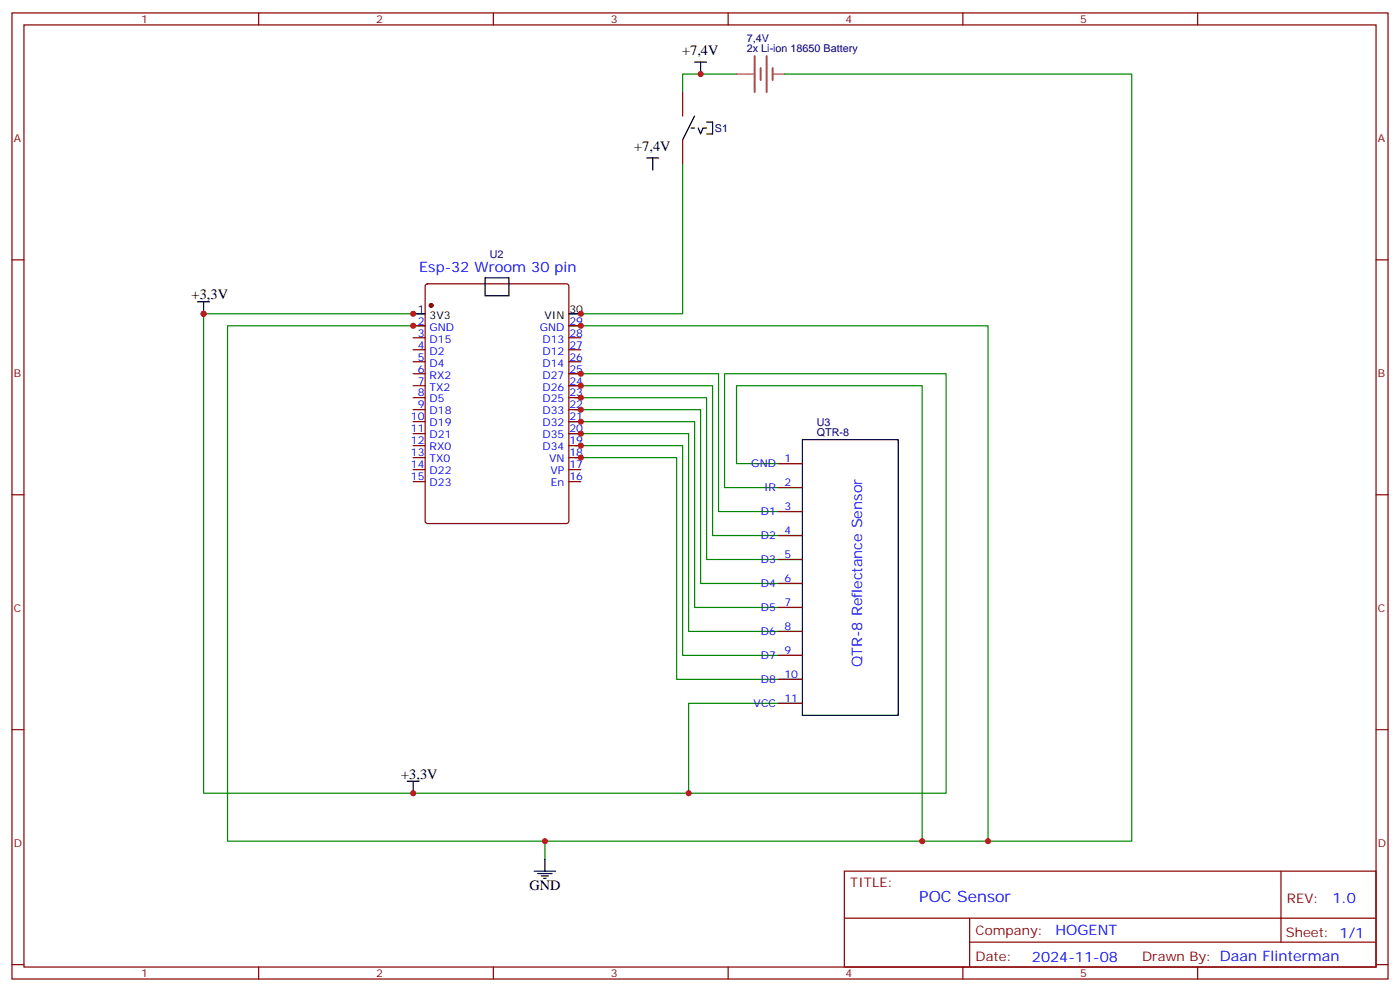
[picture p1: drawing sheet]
<svg xmlns="http://www.w3.org/2000/svg" width="412mm" height="292mm" viewBox="0 0 412 292" stroke-linecap="round" stroke-linejoin="round" font-family="sans-serif">
<g fill="none" stroke="#008700" stroke-width=".35">
<path d="M217 21.8h-15.9v5.3M231.1 21.8h102.3v225.8h-42.4M201.1 48.3v44.1h-33.5M125.2 95.9h-58.2v151.7h93.5M125.2 92.4h-65.2v141.1h142.8v-26.5h33.6M167.6 95.9h123.4v151.7h-19.4M167.6 113.5h42.3v44.1h26.5M167.6 110h44.1v40.6h24.7M169.3 117.1h38.8v47.6h28.3M167.6 127.6h35.2v58.2h33.6M167.6 124.1h37v54.7h31.8M169.3 134.7h30v65.3h37.1"/>
<path d="M169.3 131.2h31.8v61.7h35.3M169.3 120.6h37.1v51.1h30M236.4 136.5h-19.4v-23h54.6v134.1h-111.1v5.3M236.4 143.5h-23v-33.5h65.3v123.5h-75.9"/>
</g>
<g fill="none" stroke="#000" stroke-width=".35">
<path d="M204.6 18.3h3.5M206.4 18.3v3.5M203.6 37.7h1M204.6 34.1l-3.5 7.1M205.7 37.7l.7 1.7 .7-1.7h1M208.1 35.9h1.8v3.5h-1.8M190.5 46.5h3.5M192.3 46.5v3.5M58.2 88.8h3.5M60 88.8v3.6M121.7 92.4h3.5M142.9 81.8h7v5.3h-7z"/>
<path d="M167.6 92.4h3.5M236.4 129.4h28.2v81.1h-28.2zM119.9 229.9h3.6M121.7 229.9v3.6M157.3 256.4h6.4M158.4 257.1h4.2M159.5 257.8h2.1M160.2 258.5h.7M160.5 252.9v3.5"/>
</g>
<g fill="none" stroke="#870000" stroke-width=".35">
<path d="M3.5 3.8h405.4v284.3h-405.4zM7.1 7.3h398.2v277.3h-398.2zM76.2 3.8v3.5M145.3 3.8v3.5M214.5 3.8v3.5M283.6 3.8v3.5M352.8 3.8v3.5M201.1 27.1v7M201.1 41.2v7.1M3.5 76.5h3.6M405.3 76.5h3.6M121.7 95.9h3.5"/>
<path d="M121.7 99.4h3.5M125.5 83.7l.4-.2h41l.6 .5 .1 69.4-.5 .6-41.2 .1-.6-.5-.1-69.4zM167.6 95.9h3.5M167.6 99.4h3.5M121.7 106.5h3.5M121.7 110h3.5M121.7 113.5h3.5M121.7 117.1h3.5M121.7 102.9h3.5M167.6 106.5h3.5M167.6 110h3.5M167.6 113.5h3.5"/>
<path d="M167.6 117.1h3.5M167.6 102.9h3.5M121.7 120.6h3.5M121.7 124.1h3.5M121.7 127.6h3.5M121.7 131.2h3.5M121.7 134.7h3.5M121.7 138.2h3.5M167.6 120.6h3.5M167.6 124.1h3.5M167.6 127.6h3.5M167.6 131.2h3.5"/>
<path d="M167.6 134.7h3.5M167.6 138.2h3.5M229.3 136.5h7.1M3.5 145.6h3.6M121.7 141.7h3.5M167.6 141.7h3.5M229.3 143.5h7.1M229.3 150.6h7.1M229.3 157.6h7.1M405.3 145.6h3.6M229.3 164.7h7.1M229.3 171.7h7.1"/>
<path d="M229.3 178.8h7.1M229.3 185.8h7.1M229.3 192.9h7.1M229.3 200h7.1M3.5 214.8h3.6M229.3 207h7.1M405.3 214.8h3.6M248.7 256.4h156.6v28.2h-156.6zM377.3 256.4v20.9M248.7 270.2h156.5M285.6 277.3h119.6M285.6 270.2v14.2"/>
<path d="M3.5 283.9h3.6M76.2 284.6v3.5M145.3 284.6v3.5M214.5 284.6v3.5M283.6 284.6v3.5M352.8 284.6v3.5M405.3 283.9h3.6"/>
</g>
<path d="M222.3 16.5v10.6M225.8 16.5v10.6M224.1 20v3.6M227.6 20v3.6" fill="none" stroke="#a64a4a" stroke-width=".56"/>
<path d="M217 21.8h3.4M220.5 21.8h1.5M227.6 21.8h3.5" fill="none" stroke="#a64a4a" stroke-width=".35"/>
<circle cx="127" cy="89.9" r=".53" fill="#870000" stroke="#870000" stroke-width=".35"/>
<g fill="#c00">
<circle cx="291" cy="247.6" r=".88"/>
<circle cx="171.1" cy="134.7" r=".88"/>
<circle cx="171.1" cy="131.2" r=".88"/>
<circle cx="171.1" cy="127.6" r=".88"/>
<circle cx="171.1" cy="124.1" r=".88"/>
<circle cx="171.1" cy="120.6" r=".88"/>
<circle cx="171.1" cy="117.1" r=".88"/>
<circle cx="171.1" cy="113.5" r=".88"/>
<circle cx="171.1" cy="110" r=".88"/>
<circle cx="171.1" cy="92.4" r=".88"/>
<circle cx="60" cy="92.4" r=".88"/>
<circle cx="121.7" cy="233.5" r=".88"/>
<circle cx="121.7" cy="92.4" r=".88"/>
<circle cx="121.7" cy="95.9" r=".88"/>
<circle cx="160.5" cy="247.6" r=".88"/>
<circle cx="171.1" cy="95.9" r=".88"/>
<circle cx="271.6" cy="247.6" r=".88"/>
<circle cx="202.8" cy="233.5" r=".88"/>
<circle cx="206.4" cy="21.8" r=".88"/>
</g>
<text font-size="4.6" fill="#00f" x="270.8" y="265.4">POC Sensor</text>
<g font-size="4.2">
<text x="200.9" y="16.2">+7,4V</text>
<text x="186.8" y="44.4">+7,4V</text>
<text x="56.4" y="88.1">+3,3V</text>
<text x="118.2" y="229.2">+3,3V</text>
<text x="155.9" y="262">GND</text>
</g>
<g font-size="4.2" fill="#00f">
<text x="123.5" y="80">Esp-32 Wroom 30 pin</text>
<text x="254" y="196.4" transform="rotate(-90 254 196.4)">QTR-8 Reflectance Sensor</text>
<text x="392.5" y="265.7">1.0</text>
<text x="310.9" y="275.2">HOGENT</text>
<text x="304" y="283">2024-11-08</text>
</g>
<g font-size="3.9" fill="#800">
<text x="250.5" y="261">TITLE:</text>
<text x="379.1" y="265.7">REV:</text>
<text x="287.4" y="275.2">Company:</text>
<text x="378.7" y="275.8">Sheet: 1/1</text>
<text x="287.4" y="282.9">Date:</text>
<text x="336.4" y="282.9">Drawn By: Daan Flinterman</text>
</g>
<g font-size="3.2" fill="#800">
<text x="41.6" y="6.8">1</text>
<text x="110.8" y="6.8">2</text>
<text x="179.9" y="6.8">3</text>
<text x="249.1" y="6.8">4</text>
<text x="318.2" y="6.8">5</text>
<text x="4.1" y="41.9">A</text>
<text x="405.9" y="41.9">A</text>
<text x="4.1" y="111.1">B</text>
<text x="405.9" y="111.1">B</text>
<text x="4.1" y="180.2">C</text>
<text x="405.9" y="180.2">C</text>
<text x="4.1" y="249.3">D</text>
<text x="405.9" y="249.3">D</text>
<text x="41.6" y="287.6">1</text>
<text x="110.8" y="287.6">2</text>
<text x="179.9" y="287.6">3</text>
<text x="249.1" y="287.6">4</text>
<text x="318.2" y="287.6">5</text>
</g>
<g font-size="3.2" fill="#000080">
<text x="220" y="15.5">2x Li-ion 18650 Battery</text>
<text x="220" y="12.3">7,4V</text>
<text x="210.6" y="38.9">S1</text>
<text x="144.3" y="75.9">U2</text>
<text x="240.6" y="125.3">U3</text>
<text x="240.6" y="128.3">QTR-8</text>
</g>
<g font-size="3.2">
<text x="123" y="92">1</text>
<text x="126.5" y="93.8">3V3</text>
<text x="160.4" y="93.8">VIN</text>
<text x="167.7" y="92">30</text>
</g>
<g font-size="3.2" fill="#00f">
<text x="123" y="95.5">2</text>
<text x="167.7" y="95.5">29</text>
<text x="123" y="99.1">3</text>
<text x="126.5" y="97.3">GND</text>
<text x="126.5" y="100.8">D15</text>
<text x="159" y="97.3">GND</text>
<text x="159.8" y="100.8">D13</text>
<text x="167.7" y="99.1">28</text>
<text x="123" y="106.1">5</text>
<text x="123" y="102.6">4</text>
<text x="126.5" y="107.9">D4</text>
<text x="126.5" y="104.4">D2</text>
<text x="159.8" y="107.9">D14</text>
<text x="159.8" y="104.4">D12</text>
<text x="167.7" y="106.1">26</text>
<text x="167.7" y="102.6">27</text>
<text x="123" y="109.6">6</text>
<text x="123" y="113.2">7</text>
<text x="126.5" y="111.4">RX2</text>
<text x="159.8" y="111.4">D27</text>
<text x="167.7" y="113.2">24</text>
<text x="167.7" y="109.6">25</text>
<text x="123" y="116.7">8</text>
<text x="126.5" y="114.9">TX2</text>
<text x="126.5" y="118.5">D5</text>
<text x="159.8" y="118.5">D25</text>
<text x="159.8" y="114.9">D26</text>
<text x="167.7" y="116.7">23</text>
<text x="121" y="123.8">10</text>
<text x="123" y="120.2">9</text>
<text x="126.5" y="122">D18</text>
<text x="126.5" y="125.5">D19</text>
<text x="159.8" y="125.5">D32</text>
<text x="159.8" y="122">D33</text>
<text x="167.7" y="123.8">21</text>
<text x="167.7" y="120.2">22</text>
<text x="121" y="127.3">11</text>
<text x="121" y="130.8">12</text>
<text x="126.5" y="129">D21</text>
<text x="159.8" y="129">D35</text>
<text x="167.7" y="130.8">19</text>
<text x="167.7" y="127.3">20</text>
<text x="121" y="134.3">13</text>
<text x="121" y="137.9">14</text>
<text x="126.5" y="132.6">RX0</text>
<text x="126.5" y="136.1">TX0</text>
<text x="159.8" y="132.6">D34</text>
<text x="161.7" y="136.1">VN</text>
<text x="167.7" y="137.9">17</text>
<text x="167.7" y="134.3">18</text>
<text x="221.3" y="137.5">GND</text>
<text x="231.1" y="136.1">1</text>
<text x="121" y="141.4">15</text>
<text x="126.5" y="139.6">D22</text>
<text x="126.5" y="143.2">D23</text>
<text x="162.2" y="139.6">VP</text>
<text x="162.2" y="143.2">En</text>
<text x="167.7" y="141.4">16</text>
<text x="231.1" y="143.2">2</text>
<text x="225.1" y="144.6">IR</text>
<text x="224.1" y="151.6">D1</text>
<text x="231.1" y="150.2">3</text>
<text x="224.1" y="158.7">D2</text>
<text x="231.1" y="157.3">4</text>
<text x="224.1" y="165.7">D3</text>
<text x="231.1" y="164.3">5</text>
<text x="224.1" y="172.8">D4</text>
<text x="231.1" y="171.4">6</text>
<text x="224.1" y="179.8">D5</text>
<text x="231.1" y="178.4">7</text>
<text x="231.1" y="185.5">8</text>
<text x="224.1" y="186.9">D6</text>
<text x="224.1" y="194">D7</text>
<text x="231.1" y="192.5">9</text>
<text x="224.1" y="201">D8</text>
<text x="231.1" y="199.6">10</text>
<text x="222" y="208.1">VCC</text>
<text x="231.1" y="206.7">11</text>
</g>
</svg>
